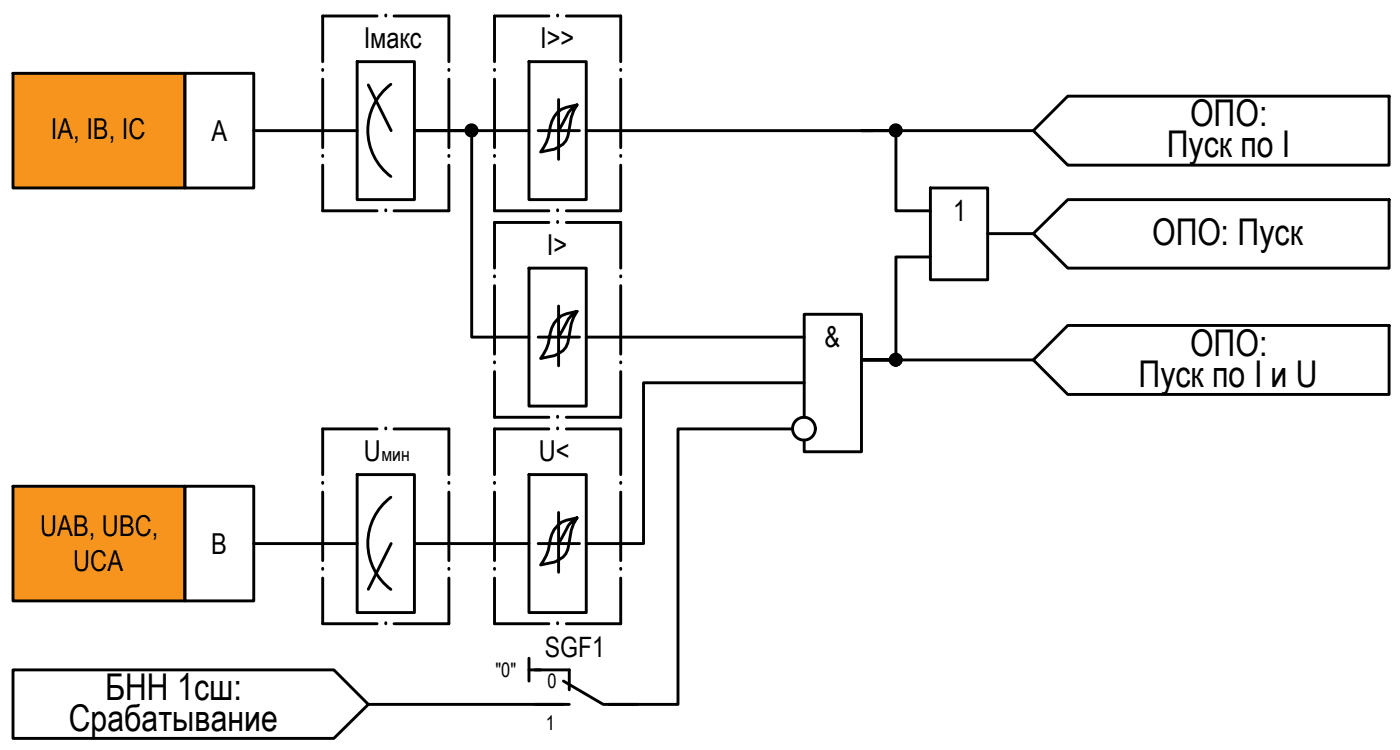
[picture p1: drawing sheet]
<svg xmlns="http://www.w3.org/2000/svg" width="122mm" height="65mm" viewBox="0 0 122 65" stroke-linecap="round" stroke-linejoin="round" font-family="sans-serif">
<!-- layer: 0 -->
<g fill="none" stroke="#000" stroke-width=".25">
<path d="M1.1 6.4h15v10h-15zM16.1 6.4h6v10h-6zM22.1 11.4h9M31.1 5.4h5v12h-5zM32.1 7.4l2 4M34.1 7.4a5 5 0 0 0 0 8M46.1 11.4h-10h5v18h5M46.1 5.4h5v12h-5zM48.7 8.7v5.2M48.7 11.4h1.8M50.3 9.1a5.7 5.7 0 0 0-.8 2.8 1.75 1.75 0 0 1-1.5 1.2l-.8 .1a4 4 0 0 0 .8-2.2 2.1 2.1 0 0 1 1.4-1.6l.9-.3a2.93 2.93 0 0 0-1.2 1.7l-.4 .6h-1.8M51.1 11.4h25"/>
<path d="M81.1 16.4h5v8h-5zM90.1 11.4h-15h3v7h3M93.1 8.4h28v6h-28l-3-3zM46.1 23.4h5v12h-5zM48.7 26.7v5.2M48.7 29.4h1.8M50.3 27.1a5.7 5.7 0 0 0-.8 2.8 1.75 1.75 0 0 1-1.5 1.2l-.8 .1a4 4 0 0 0 .8-2.2 2.32 2.32 0 0 1 2.3-1.9 2.93 2.93 0 0 0-1.2 1.7l-.4 .6h-1.8M51.1 29.4h19M69.1 37.4h-10v24h-6M70.1 33.4h-14v14h-5M70.1 36.4v-9h5v12h-5v-1M81.1 22.4h-3v9h-3h15"/>
<path d="M86.1 20.4h4M90.1 20.4l3-3h28v6h-28zM93.1 28.4h28v6h-28l-3-3zM1.1 58.4h28l3 3-3 2.9h-28zM1.1 42.4h15v10h-15zM16.1 42.4h6v10h-6zM22.1 47.4h9M31.1 41.4h5v12h-5zM34.1 43.3a5 5 0 0 0 0 8.1M34.1 47.4l-2 3.9M36.1 47.4h10M46.1 41.4h5v12h-5z"/>
<path d="M46.1 57.4v1.9M46.1 58.4h1.1M48.7 44.7v5.2M48.7 47.4h1.8M50.3 45.1a5.7 5.7 0 0 0-.8 2.8 1.75 1.75 0 0 1-1.5 1.2l-.8 .1a4 4 0 0 0 .8-2.2 2.32 2.32 0 0 1 2.3-1.9 2.93 2.93 0 0 0-1.2 1.7l-.4 .6h-1.8M32.1 61.4h17"/>
<circle cx="41.1" cy="11.4" r=".49"/>
<circle cx="78.1" cy="11.4" r=".49"/>
<circle cx="70.1" cy="37.4" r=".99"/>
<circle cx="78.1" cy="31.3" r=".49"/>
</g>
<g fill="none" stroke="#000" stroke-width=".25">
<path d="M28.1 13.6h.1M28.1 6.1h.1M28.1 14.4v4h4.8M28.1 6.9v6M32.9 1.4h-4.8v4M33.6 1.4h.1M33.6 18.4h.1M34.4 1.4h4.7v4M39.1 13.6h.1M39.1 6.1h.1M39.1 14.4v4h-4.7M39.1 6.9v6"/>
<path d="M43.1 13.6h.1M43.1 6.1h.1M43.1 6.9v6M43.1 14.4v4h4.8M47.9 1.4h-4.8v4M47.9 19.4h-4.8v4M48.6 1.4h.1M48.6 18.4h.1M48.6 19.4h.1M49.4 1.4h4.7v4M49.4 19.4h4.7v4M54.1 13.6h.1"/>
<path d="M54.1 6.1h.1M54.1 6.9v6M54.1 14.4v4h-4.7M32.9 37.4h-4.8v4M33.6 37.4h.1M34.4 37.4h4.7v4M43.1 31.6h.1M43.1 24.1h.1M43.1 24.9v6M43.1 32.4v4h4.8M47.9 37.4h-4.8v4M48.6 36.4h.1"/>
<path d="M48.6 37.4h.1M49.4 37.4h4.7v4M54.1 31.6h.1M54.1 24.1h.1M54.1 24.9v6M54.1 32.4v4h-4.7M28.1 49.6h.1M28.1 42.1h.1M28.1 50.4v4h4.8M28.1 42.9v5.9M33.6 54.4h.1M39.1 49.6h.1"/>
<path d="M39.1 42.1h.1M39.1 50.4v4h-4.7M39.1 42.9v5.9M43.1 49.6h.1M43.1 42.1h.1M43.1 42.9v5.9M43.1 50.4v4h4.8M46.6 58.4h3v1.7M48.6 54.4h.1M49.1 59.3l3.5 2.1h3M54.1 49.6h.1M54.1 42.1h.1"/>
<path d="M54.1 42.9v5.9M54.1 50.4v4h-4.7M46.6 61.4h3"/>
</g>
<!-- layer: 0 -->
<g fill="#000" stroke="#000" stroke-width=".09">
<path d="M41 11.9h.3zM41.1 10.9h.1zM78 11.9h.3zM78.1 10.9h.1zM77.8 31h.6zM78 31.9h.3zM78.1 30.9h.1z"/>
<path d="M41 11.9h.2zM41.1 11.9h.1z"/>
<path d="M41.1 10.9h.2zM41 10.9h.3z"/>
<path d="M41 10.9h.3zM41 10.9h.3z"/>
<path d="M41 10.9h.4zM40.9 10.9h.5z"/>
<path d="M41 11.9h.3zM41 11.9h.3z"/>
<path d="M40.9 10.9l.5 .1zM40.9 10.9l.5 .1z"/>
<path d="M40.9 11.9h.5zM40.9 11.9h.4z"/>
<path d="M40.9 11h.5zM40.8 11h.6z"/>
<path d="M40.9 11.8h.5zM40.9 11.8l.5 .1z"/>
<path d="M40.8 11h.6zM40.8 11h.6z"/>
<path d="M40.8 11h.7zM40.8 11h.7z"/>
<path d="M40.8 11.8h.6zM40.8 11.8h.6z"/>
<path d="M40.8 11.8h.6zM40.8 11.8h.6z"/>
<path d="M40.8 11l.7 .1zM40.8 11l.7 .1z"/>
<path d="M40.8 11.7h.7zM40.8 11.7l.6 .1z"/>
<path d="M40.8 11.1h.8zM40.8 11.1h.8z"/>
<path d="M40.8 11.7h.7zM40.8 11.7h.7z"/>
<path d="M40.7 11.1l.9 .1zM40.7 11.1l.9 .1z"/>
<path d="M40.7 11.2h.9zM40.7 11.2h.9z"/>
<path d="M40.7 11.6h.9zM40.7 11.6h.9z"/>
<path d="M40.7 11.6h.9zM40.7 11.6l.8 .1z"/>
<path d="M40.7 11.2l.9 .1zM40.7 11.2l.9 .1z"/>
<path d="M40.6 11.3h1zM40.6 11.3h1z"/>
<path d="M40.6 11.3h1zM40.6 11.3h1z"/>
<path d="M40.6 11.5h1zM40.6 11.5h1z"/>
<path d="M40.6 11.5l1 .1zM40.6 11.5l1 .1z"/>
<path d="M40.7 11.6h.9zM40.7 11.6h.9z"/>
<path d="M40.6 11.3l1 .1zM40.6 11.3l1 .1z"/>
<path d="M40.6 11.4h1zM40.6 11.4h1z"/>
<path d="M40.6 11.4h1zM40.6 11.4l1 .1z"/>
<path d="M78 11.9h.2zM78.1 11.9h.1z"/>
<path d="M78.1 10.9h.2zM78 10.9h.3z"/>
<path d="M78 10.9h.3zM78 10.9h.3z"/>
<path d="M78 10.9h.4zM77.9 10.9h.5z"/>
<path d="M78 11.9h.3zM78 11.9h.3z"/>
<path d="M77.9 10.9l.5 .1zM77.9 10.9l.5 .1z"/>
<path d="M77.9 11.9h.5zM77.9 11.9h.4z"/>
<path d="M77.9 11h.5zM77.8 11h.6z"/>
<path d="M77.9 11.8h.5zM77.9 11.8l.5 .1z"/>
<path d="M77.8 11h.6zM77.8 11h.6z"/>
<path d="M77.8 11h.7zM77.8 11h.7z"/>
<path d="M77.8 11.8h.6zM77.8 11.8h.6z"/>
<path d="M77.8 11.8h.6zM77.8 11.8h.6z"/>
<path d="M77.8 11l.7 .1zM77.8 11l.7 .1z"/>
<path d="M77.8 11.7h.7zM77.8 11.7l.6 .1z"/>
<path d="M77.8 11.1h.8zM77.8 11.1h.8z"/>
<path d="M77.8 11.7h.7zM77.8 11.7h.7z"/>
<path d="M77.7 11.1l.9 .1zM77.7 11.1l.9 .1z"/>
<path d="M77.7 11.2h.9zM77.7 11.2h.9z"/>
<path d="M77.7 11.6h.9zM77.7 11.6h.9z"/>
<path d="M77.7 11.6h.9zM77.7 11.6l.8 .1z"/>
<path d="M77.7 11.2l.9 .1zM77.7 11.2l.9 .1z"/>
<path d="M77.6 11.3h1zM77.6 11.3h1z"/>
<path d="M77.6 11.3h1zM77.6 11.3h1z"/>
<path d="M77.6 11.5h1zM77.6 11.5h1z"/>
<path d="M77.6 11.5l1 .1zM77.6 11.5l1 .1z"/>
<path d="M77.7 11.6h.9zM77.7 11.6h.9z"/>
<path d="M77.6 11.3l1 .1zM77.6 11.3l1 .1z"/>
<path d="M77.6 11.4h1zM77.6 11.4h1z"/>
<path d="M77.6 11.4h1zM77.6 11.4l1 .1z"/>
<path d="M78 31.9h.2zM78.1 31.9h.1z"/>
<path d="M78.1 30.9h.2zM78 30.9h.3z"/>
<path d="M78 30.9h.3zM78 30.9h.3z"/>
<path d="M78 30.9h.4zM77.9 30.9h.5z"/>
<path d="M78 31.8h.3zM78 31.8l.3 .1z"/>
<path d="M77.9 30.9h.5zM77.9 30.9h.5z"/>
<path d="M77.9 31.8h.5zM77.9 31.8h.4z"/>
<path d="M77.9 30.9l.5 .1zM77.9 30.9l.5 .1zM77.8 31h.6z"/>
<path d="M77.9 31.8h.5zM77.9 31.8h.5z"/>
<path d="M77.8 31h.7zM77.8 31h.7z"/>
<path d="M77.8 31.7l.6 .1zM77.8 31.7l.6 .1z"/>
<path d="M77.8 31.8h.6zM77.8 31.8h.6z"/>
<path d="M77.8 31l.7 .1zM77.8 31l.7 .1z"/>
<path d="M77.8 31.7h.7zM77.8 31.7h.6z"/>
<path d="M77.8 31.1h.8zM77.8 31.1h.8z"/>
<path d="M77.8 31.7h.7zM77.8 31.7h.7z"/>
<path d="M77.7 31.1l.9 .1zM77.7 31.1l.9 .1z"/>
<path d="M77.7 31.2h.9zM77.7 31.2h.9z"/>
<path d="M77.7 31.6l.9 .1zM77.7 31.6l.9 .1z"/>
<path d="M77.7 31.7h.9zM77.7 31.7h.8z"/>
<path d="M77.7 31.2h.9zM77.7 31.2h.9z"/>
<path d="M77.6 31.2l1 .1zM77.6 31.2l1 .1z"/>
<path d="M77.6 31.3h1zM77.6 31.3h1z"/>
<path d="M77.6 31.5h1zM77.6 31.5h1h-1z"/>
<path d="M77.6 31.5l1 .1zM77.6 31.5l1 .1z"/>
<path d="M77.7 31.6h.9zM77.7 31.6h.9z"/>
<path d="M77.6 31.3l1 .1zM77.6 31.3l1 .1z"/>
<path d="M77.6 31.4h1zM77.6 31.4h1z"/>
<path d="M77.6 31.4h1zM77.6 31.4l1 .1z"/>
</g>
<g fill="#f7941d" stroke="#f7941d" stroke-width=".09">
<path d="M1.1 6.4l15 10v-10zM1.1 6.4l15 10h-15z"/>
<path d="M1.1 42.4l15 10v-10zM1.1 42.4l15 10h-15z"/>
</g>
<g font-size="3.2">
<text x="103.8" y="11">ОПО:</text>
<text x="101.8" y="13.7">Пуск по I</text>
<text x="100.5" y="21.4">ОПО: Пуск</text>
<text x="99.3" y="33.7">Пуск по I и U</text>
<text x="103.8" y="31">ОПО:</text>
<text x="6" y="63.7">Срабатывание</text>
<text x="9.2" y="61">БНН 1сш:</text>
</g>
<g font-size="2.5">
<text x="31.7" y="4.2">Iмакс</text>
<text x="47.1" y="4.2">I&gt;&gt;</text>
<text x="4.4" y="12.1">IA, IB, IC</text>
<text x="18.4" y="12.3">А</text>
<text x="47.7" y="22.2">I&gt;</text>
<text x="83.1" y="19.3">1</text>
<text x="71.9" y="30.3">&amp;</text>
<text x="31.7" y="40.2">U</text>
<text x="47" y="40.2">U&lt;</text>
<text x="3.5" y="46.7">UAB, UBC,</text>
<text x="6.4" y="49.8">UCA</text>
<text x="18.4" y="48.3">В</text>
</g>
<text font-size="2.4" x="47.5" y="57.2">SGF1</text>
<g font-size="1.7">
<text x="33.3" y="40.2">мин</text>
<text x="43.2" y="59">&quot;0&quot;</text>
<text x="47.7" y="60">0</text>
<text x="47.6" y="63.6">1</text>
</g>
</svg>
